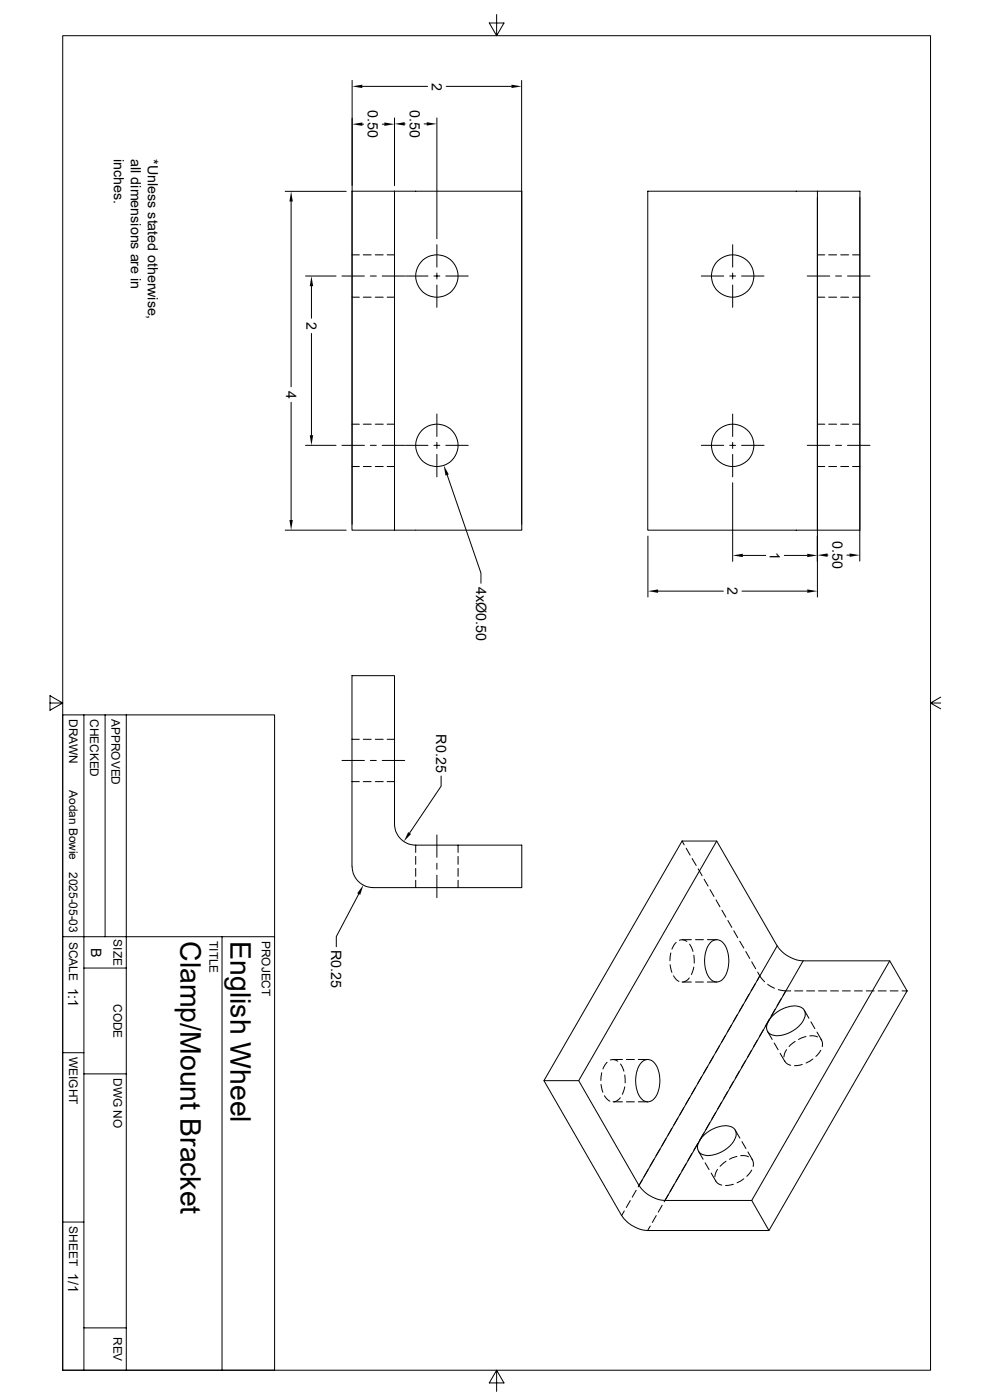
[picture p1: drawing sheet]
<svg xmlns="http://www.w3.org/2000/svg" width="297mm" height="420mm" viewBox="0 0 297 420" stroke-linecap="round" stroke-linejoin="round" font-family="sans-serif">
<g fill="none" stroke="#000" stroke-width=".3">
<path d="M18.8 10.7h260.1v400.4h-260.1zM148.8 4.4v6.3l2.2-3.8h-4.4l2.2 3.8M105.5 24.1v133.2M108.6 37.3h.4M108.6 25.9h19.5M114.6 37.3h.6M118.2 35.4v20.2M121.3 37.2h.2M127.1 37.2h.8M130.9 35.4v36.2M133.7 25.9h19.6M156.3 24.1v133.2"/>
<path d="M85.5 57.4h18.3M118.2 57.4h38.2v101.6h-38.2M118.2 57.4h-12.7v101.6h12.7M118.2 57.4v101.6M245 57.4h-50.9v101.6h50.9M245 57.4h12.7v101.6h-12.7zM245 59.2v119.9M257.7 59.2v109.1M87.2 60.5v55.5M105.5 76.5h2.2M108.9 76.5h2.4M112.5 76.5h2.4"/>
<path d="M116 76.5h2.2M130.9 73.4v6.7M219.6 73.4v6.7M245 76.5h2.2M248.4 76.5h2.3M252 76.5h2.3M255.5 76.5h2.2M91.6 82.8h9.1M93.3 85.9v9.6M102.5 82.8h6.7M105.5 89.2h2.2M108.9 89.2h2.4"/>
<path d="M111 82.8h1.8M112.5 89.2h2.4M114.6 82.8h6.7M116 89.2h2.2M121.5 82.8h6.8M130 82.8h1.8M130.9 81.9v1.8M130.9 85.5v6.7M133.6 82.8h6.7M210.2 82.8h6.7M218.7 82.8h1.8M219.6 81.9v1.8"/>
<path d="M219.6 85.5v6.7M222.2 82.8h6.8M241.9 82.8h6.8M245 89.2h2.2M248.4 89.2h2.3M250.4 82.8h1.8M252 89.2h2.3M254 82.8h6.7M255.5 89.2h2.2M93.3 100v30.6M87.2 120.7v35.3M91.6 133.6h9.1"/>
<path d="M102.5 133.6h6.7M105.5 140h2.2M105.5 127.3h2.2M108.9 140h2.4M108.9 127.3h2.4M111 133.6h1.8M112.5 140h2.4M112.5 127.3h2.4M114.6 133.6h6.7M116 140h2.2M116 127.3h2.2M121.5 133.6h6.8"/>
<path d="M130 133.6h1.8M130.9 124.2v6.7M130.9 132.7v1.8M130.9 136.3v6.7M133.6 133.6h6.7M210.2 133.6h6.7M218.7 133.6h1.8M219.6 124.2v6.7M219.6 132.7v1.8M219.6 136.3v6.7M222.2 133.6h6.8M241.9 133.6h6.8"/>
<path d="M245 140h2.2M245 127.3h2.2M248.4 140h2.3M248.4 127.3h2.3M250.4 133.6h1.8M252 140h2.3M252 127.3h2.3M254 133.6h6.7M255.5 140h2.2M255.5 127.3h2.2M85.5 159h18.3M134 142.5l10.1 29.4v3.1"/>
<path d="M219.6 144.8v23.6M194.2 160.8v18.3M197.2 177.3h19.6M222.4 177.3h19.5M222.6 166.6h6.9M235.1 166.6h6.8M248 166.5h.2M253.8 166.5h.8M15 210.9h3.8l-3.8-2.2v4.4l3.8-2.2M18.8 214.5h63.5v196.6h-63.5zM25.1 214.5v196.6M31.5 214.5v66.5"/>
<path d="M37.8 214.5v196.6M278.9 210.9l3 1.7M281.9 209.1l-3 1.8h3M102.5 228.1h6.7M105.5 234.5h2.2M105.5 221.8h2.2M108.9 234.5h2.4M108.9 221.8h2.4M111 228.1h1.8M112.5 234.5h2.4M112.5 221.8h2.4M114.6 228.1h6.7"/>
<path d="M116 234.5h2.2M116 221.8h2.2M132.2 232.8v3l-9.4 14.1M124.6 253.5h31.8v12.8h-44.5a6.4 6.4 0 0 1-6.4-6.4M124.6 253.5a6.4 6.4 0 0 1-6.4-6.3v-44.5h-12.7v57.2M124.6 253.5v2.2M124.6 256.9v2.4M130.9 250.5v6.7M130.9 259v1.8M137.3 253.5v2.2M137.3 256.9v2.4M204.4 252.3h10.4l18.1 31.5"/>
<path d="M204.4 252.3l.7 1.1M204.4 252.3l-41.4 71.9h10.4M205.7 254.5l1.1 2M207.4 257.6l1.3 2M214.8 252.3l-41.4 71.9 18.1 31.4 41.4-71.8M107.5 268.2l-6.7 12.8v3M124.6 260.5v2.4M124.6 264.1v2.2M130.9 262.6v6.7M137.3 260.5v2.4M137.3 264.1v2.2M209.3 260.6l1.1 2.1"/>
<path d="M211 263.8l1.2 2M212.8 266.9l1.2 2M214.6 270l1.2 2M216.4 273l1.2 2.1M218.1 276.1l1.2 2.1M219.9 279.2l1.2 2.1M18.8 281h63.5M25.1 290.4h12.7M66.5 281v130.1M200.8 289.4l.6 2.3M201 285.9l-.2 2.3M201.8 292.7a3.1 3.1 0 0 0 1.7 1.7"/>
<path d="M202.6 282.7l-.7 .9-.5 1.1M203.6 282.1a2.42 2.42 0 0 1 2.3 .3M204.4 294.6h2.8M204.4 281.9h2.8M206.6 293.4a2.7 2.7 0 0 1-2 1.2M206.7 283.3l1 2.1M207.9 290.1l-.7 2.3M207.9 286.6l.2 2.3M208.4 294.6h2.4M208.4 281.9h2.4M212 294.6h2.8M212 281.9h2.8"/>
<path d="M213.2 282.5a2.73 2.73 0 0 1 4.3 1.4 9.7 9.7 0 0 1-.8 9.7 2.52 2.52 0 0 1-4.2-.4 9.4 9.4 0 0 1 .7-10.7zM221.7 282.4l1.2 2M223.5 285.5l1.2 2M224.5 298.2l-1.1 2.1M225.3 288.5l1.2 2.1M226.4 295.1l-1.3 2.1M227.1 291.6l.6 1.1M227.7 292.7l1.5 1.8M227.7 292.7l-.8 1.4M230.1 295.3l2 1.2M233 283.8a10.2 10.2 0 0 0 7.7 4.4M233.3 296.9l2.2 .4-.8 1.3"/>
<path d="M234.1 299.6l-1.2 2.1M235.5 297.3h1.5M238.2 297.3h2.4M240.7 288.2h26l5.2 9.1M240.7 288.2l-41.4 71.9M241.8 297.3h2.3M245.3 297.3h2.4M248.9 297.3h2.4M252.5 297.3h2.3M256.1 297.3h2.3M259.6 297.3h2.4M263.2 297.3h2.4"/>
<path d="M266.7 288.2l-41.4 71.9 5.2 9M266.8 297.3h2.4M270.3 297.3h1.6M271.9 297.3l-41.4 71.8h-36.4M18.8 315.8h6.3M181.9 318.7l-1.2 2M182.9 318a2.42 2.42 0 0 1 2.3 .3M183.7 317.8h2.9M186 319.2l1 2.2M187.7 317.8h2.4M191.3 317.8h2.8M192.2 318.8a2.52 2.52 0 0 1 4.3 .5 9.4 9.4 0 0 1-.8 10.6 2.73 2.73 0 0 1-4.2-1.4 9.7 9.7 0 0 1 .7-9.7z"/>
<path d="M212.1 319.9l-1.2 2.1M213.9 316.8l-1.2 2.1M215.6 313.7l-1.1 2.1M217.4 310.6l-1.2 2.1M219.2 307.6l-1.2 2M221 304.4l-1.2 2.1M222.8 301.3l-1.2 2.1M223.4 318.2l-1.2 2.1M225.2 315.1l-1.2 2.1M227 312l-1.2 2.1M228.8 308.9l-1.2 2.1M230 309.4l1.4 2.4"/>
<path d="M230.5 305.8l-1.1 2.1M231.6 304.7a9 9 0 0 1 7.9-2.7 2.54 2.54 0 0 1 1.3 4.1 9.3 9.3 0 0 1-9.2 4.4 2.54 2.54 0 0 1-1.3-4.1zM232 312.9l1.2 2M232.3 302.7l-1.2 2.1M233.8 316l1.4 2.4M235.2 318.2v.1a2.55 2.55 0 0 0 1.8 1.3M235.8 314.9l-.6 .9-.3 1.3M238.3 312.4l-1.8 1.5M240.5 319.3l-2.4 .4M241 303.1l1.4 2.4M241.6 311l-2.3 .8M242.7 310.8l1-.1 1.3 .4"/>
<path d="M243 306.5l1.2 2.1M243.6 317.7l-2 1.2M244.9 309.6l1.4 2.4M246 315.1l-1.5 1.8M246 311.7l.1 .2a2.64 2.64 0 0 1 .3 2.1M25.1 322.2h12.7M163 324.2l23.3 40.5M180.1 325.3l.6 2.4M180.3 321.8l-.2 2.3M181.1 328.7l1 1.2 .7 .4M183.7 330.5h2.9M185.9 329.3a2.92 2.92 0 0 1-1.9 1.2"/>
<path d="M187.2 326.1l-.7 2.2M187.2 322.5l.2 2.4M187.7 330.5h2.4M191.3 330.5h2.8M201.4 338.5l-1.2 2.1M203.2 335.4l-1.2 2.1M204.9 332.3l-1.1 2.1M206.7 329.2l-1.2 2.1M208.5 326.1l-1.2 2.1M210.3 323l-1.2 2.1M210.9 339.9l-1.1 2.1M212.7 336.8l-1.2 2.1"/>
<path d="M214.5 333.7l-1.2 2.1M216.3 330.6l-1.2 2.1M218.1 327.5l-1.2 2.1M219.8 324.4l-1.1 2.1M220.3 339l1.4 2.4M221.6 321.3l-1.2 2.1M190.7 357.1l-1.2 2.1M191.6 355.6a10.2 10.2 0 0 0 7.7 4.5M192.4 354l-1.1 2.1M194.2 350.9l-1.2 2.1M196 347.8l-1.2 2M197.8 344.7l-1.2 2.1"/>
<path d="M199.6 341.6l-1.2 2.1M200.2 358.5l-1.1 2.1M202 355.4l-1.2 2.1M203.8 352.3l-1.2 2.1M205.6 349.2l-1.2 2M207.3 346.1l-1.1 2M209.2 343l-1.3 2.1M209.3 345.4l1.4 2.4M210.9 340.7a9 9 0 0 1 7.9-2.8 2.54 2.54 0 0 1 1.3 4.1 9.3 9.3 0 0 1-9.2 4.5 2.54 2.54 0 0 1-1.3-4.2zM211.3 348.8l1.2 2.1M213.1 351.9l1.4 2.4M214.5 354.2v.1a2.51 2.51 0 0 0 1.8 1.2"/>
<path d="M215.1 350.8l-.6 .9-.3 1.3M217.6 348.4l-1.8 1.5M219.8 355.3l-2.3 .3M220.9 346.9l-2.3 .9M222 346.7h1l1.3 .3M222.4 342.5l1.2 2.1M222.9 353.7l-2 1.1M224.2 345.6l1.4 2.4M225.3 351l-1.5 1.9M225.3 347.7l.1 .1a2.64 2.64 0 0 1 .3 2.1M18.8 366.6h6.3M186.4 364.7a10.2 10.2 0 0 0 7.7 4.4"/>
<path d="M187.1 363.3l-.8 1.4M188.9 360.2l-1.2 2M194.9 367.8l-.8 1.3M196.7 364.7l-1.2 2M198.5 361.6l-1.2 2M199.3 360.1h26M25.1 398.4h12.7M148.8 411.1l-2.2 3.8h4.4l-2.2-3.8v6.3"/>
<circle cx="130.9" cy="82.8" r="6.4"/>
<circle cx="219.6" cy="82.8" r="6.4"/>
<circle cx="130.9" cy="133.6" r="6.4"/>
<circle cx="219.6" cy="133.6" r="6.4"/>
</g>
<g fill="#000">
<path d="M105.5 37.3l3.1-.6v1.1zM105.5 25.9l3.1-.5v1zM115.2 36.7l3 .6-3 .5zM118.2 37.2l3.1-.5v1zM127.9 36.7l3 .5-3 .5zM153.3 25.4l3 .5-3 .5zM87.2 57.4l.6 3.1h-1.1zM93.3 82.8l.6 3.1h-1.1zM92.8 130.6h1.1l-.6 3zM86.7 156h1.1l-.6 3zM133 139.6l1.5 2.7-1 .4zM194.2 177.3l3-.5v1z"/>
<path d="M219.6 166.6l3-.5v1zM241.9 176.8l3.1 .5-3.1 .5zM241.9 166.1l3.1 .5-3.1 .5zM245 166.5l3-.5v1zM254.6 166l3.1 .5-3.1 .5zM122.3 249.6l.9 .6-2.2 2.2zM108.9 265.5l-1 2.9-.8-.4z"/>
</g>
<g font-size="8.5">
<text x="54.1" y="282.3" transform="rotate(90 54.1 282.3)">Clamp/Mount Bracket</text>
<text x="69.1" y="282.3" transform="rotate(90 69.1 282.3)">English Wheel</text>
</g>
<g font-size="4.3">
<text x="129.4" y="24.8" transform="rotate(90 129.4 24.8)">2</text>
<text x="110.3" y="33.1" transform="rotate(90 110.3 33.1)">0.50</text>
<text x="122.8" y="33" transform="rotate(90 122.8 33)">0.50</text>
<text x="34.1" y="47.6" transform="rotate(90 34.1 47.6)">inches.</text>
<text x="39.2" y="47.7" transform="rotate(90 39.2 47.7)">all dimensions are in</text>
<text x="44.3" y="47.7" transform="rotate(90 44.3 47.7)">*Unless stated otherwise,</text>
<text x="91.8" y="96.6" transform="rotate(90 91.8 96.6)">2</text>
<text x="85.7" y="117.3" transform="rotate(90 85.7 117.3)">4</text>
<text x="230.8" y="165.6" transform="rotate(90 230.8 165.6)">1</text>
<text x="249.5" y="162.4" transform="rotate(90 249.5 162.4)">0.50</text>
<text x="142.7" y="176.1" transform="rotate(90 142.7 176.1)">4xØ0.50</text>
<text x="218.1" y="176.2" transform="rotate(90 218.1 176.2)">2</text>
<text x="130.7" y="220.3" transform="rotate(90 130.7 220.3)">R0.25</text>
<text x="27.3" y="284.3" transform="rotate(90 27.3 284.3)">B</text>
<text x="99.3" y="284.9" transform="rotate(90 99.3 284.9)">R0.25</text>
<text x="20.4" y="296.2" transform="rotate(90 20.4 296.2)">1:1</text>
<text x="20.4" y="381.8" transform="rotate(90 20.4 381.8)">1/1</text>
</g>
<g font-size="3.6">
<text x="20.7" y="215.7" transform="rotate(90 20.7 215.7)">DRAWN</text>
<text x="27.1" y="215.7" transform="rotate(90 27.1 215.7)">CHECKED</text>
<text x="33.4" y="215.7" transform="rotate(90 33.4 215.7)">APPROVED</text>
<text x="20.7" y="237" transform="rotate(90 20.7 237)">Aodan Bowie</text>
<text x="20.7" y="261.6" transform="rotate(90 20.7 261.6)">2025-05-03</text>
<text x="34" y="281.8" transform="rotate(90 34 281.8)">SIZE</text>
<text x="20.7" y="282.5" transform="rotate(90 20.7 282.5)">SCALE</text>
<text x="62.7" y="282.3" transform="rotate(90 62.7 282.3)">TITLE</text>
<text x="78.5" y="282.3" transform="rotate(90 78.5 282.3)">PROJECT</text>
<text x="34" y="301.2" transform="rotate(90 34 301.2)">CODE</text>
<text x="20.7" y="317.1" transform="rotate(90 20.7 317.1)">WEIGHT</text>
<text x="34" y="323.4" transform="rotate(90 34 323.4)">DWG NO</text>
<text x="20.7" y="367.9" transform="rotate(90 20.7 367.9)">SHEET</text>
<text x="34" y="401.1" transform="rotate(90 34 401.1)">REV</text>
</g>
</svg>
